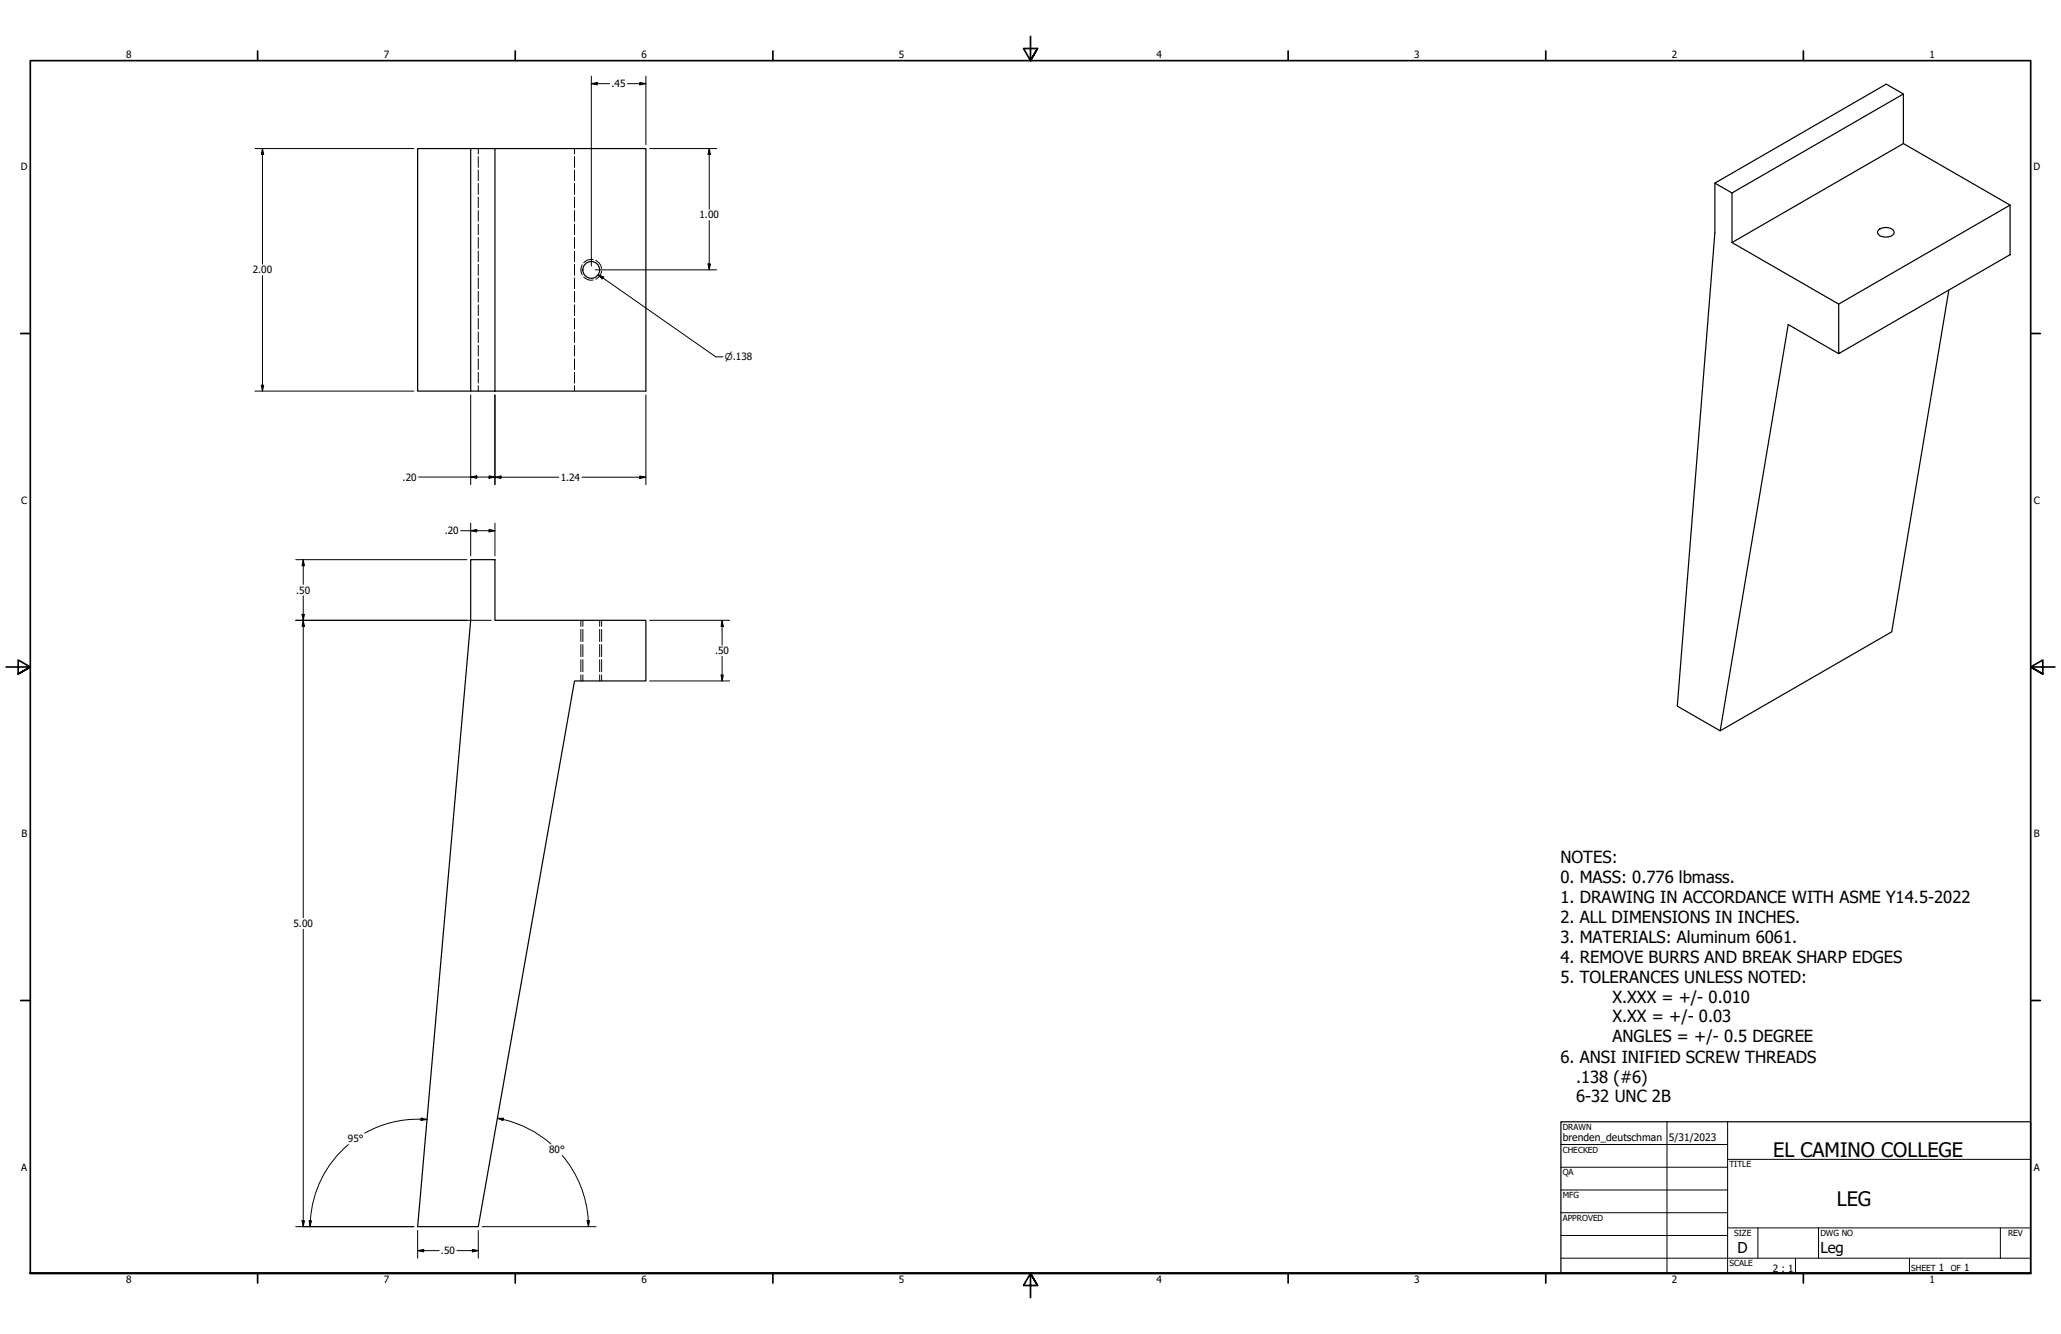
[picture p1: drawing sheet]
<svg xmlns="http://www.w3.org/2000/svg" width="864mm" height="559mm" viewBox="0 0 864 559" stroke-linecap="round" stroke-linejoin="round" font-family="sans-serif">
<!-- layer: Hidden (ANSI) -->
<g fill="none" stroke="#000" stroke-width=".42">
<path d="M200.4 62.2v2.3M200.4 65.6v4.5M200.4 71.2v4.6M200.4 76.9v4.5M240.7 62.2v2.3M240.7 65.6v4.5M240.7 71.2v4.6M240.7 76.9v4.5M200.4 82.6v4.5M200.4 88.2v4.5M200.4 93.9v4.5M200.4 99.5v4.5"/>
<path d="M240.7 82.6v4.5M240.7 88.2v4.5M240.7 93.9v4.5M240.7 99.5v4.5M200.4 105.2v4.5M200.4 110.7v4.6M200.4 116.4v4.5M240.7 105.2v4.5M240.7 110.7v4.6M240.7 116.4v4.5M200.4 122v4.6M200.4 127.7v4.5"/>
<path d="M200.4 133.3v4.6M200.4 139v4.5M240.7 122v4.6M240.7 127.7v4.5M240.7 133.3v4.6M240.7 139v4.5M200.4 144.7v4.5M200.4 150.3v4.5M200.4 156v4.5M240.7 144.7v4.5M240.7 150.3v4.5M240.7 156v4.5"/>
<path d="M200.4 161.5v2.3M240.7 161.5v2.3M244.2 259.8v2.6M251.3 259.8v2.6M244.2 263.7v5M244.2 270v5.1M244.2 276.4v5M251.3 263.7v5M251.3 270v5.1M251.3 276.4v5M244.2 282.7v2.5M251.3 282.7v2.5"/>
</g>
<!-- layer: Hidden Narrow (ANSI) -->
<g fill="none" stroke="#000" stroke-width=".42">
<path d="M244 110.9a4.1 4.1 0 0 0 0 4.2M244.6 116a4 4 0 0 0 3.9 1.3M248.5 108.8a4 4 0 0 0-3.9 1.2M249.6 109.1a4.3 4.3 0 0 1 2.5 3.4M252.1 113.6a4.2 4.2 0 0 1-2.5 3.4M243.4 259.8v2.6M252.1 259.8v2.6M243.4 263.7v5M243.4 270v5.1M243.4 276.4v5M252.1 263.7v5M252.1 270v5.1"/>
<path d="M252.1 276.4v5M243.4 282.7v2.5M252.1 282.7v2.5"/>
</g>
<!-- layer: Visible (ANSI) -->
<g fill="none" stroke="#000" stroke-width=".51">
<path d="M797.6 39.4l-71.9 41.4v20.8M197.2 62.2h-22.2v101.6h22.2M197.2 62.2h10.2v101.6h-10.2zM207.4 62.2h63.2v101.6h-63.2M718.6 76.7l7.1 4.1M797.6 60.1v-20.7l-7.2-4.2-71.8 41.5v20.8l-15.8 198.3 18 10.3M797.6 60.1l44.7 25.8M797.6 60.1l-71.9 41.5M787 96.5a4.3 4.3 0 0 1 6.7 .7 3.5 3.5 0 0 1-4.8 2 1.95 1.95 0 0 1-1.9-2.7zM725.7 101.6l44.7 25.8M770.4 127.4l71.9-41.5v20.8l-71.9 41.4zM816.6 121.5l-23.9 143.2-71.9 41.4 28.5-170.1 21.1 12.1"/>
<path d="M197.2 234.4h10.2v25.4h63.2v25.4h-29.9l-40.3 228.6h-25.4l22.2-254z"/>
<circle cx="247.7" cy="113.1" r="3.5"/>
</g>
<!-- layer: Border (ANSI) -->
<g fill="none" stroke="#000" stroke-width=".7">
<path d="M431.8 15.2v10.2l-2.9-5.1h5.8l-2.9 5.1 2.9-5.1M107.9 21.3v4.1M215.9 21.3v4.1M323.8 21.3v4.1M539.8 21.3v4.1M647.7 21.3v4.1M755.6 21.3v4.1M8.6 139.7h4.1M850.9 139.7h4.1M2.5 279.4h10.2l-5.1-2.9v5.8l5.1-2.9-5.1 2.9M861.1 279.4h-10.2l5.1-2.9v5.8l-5.1-2.9 5.1 2.9M8.6 419.1h4.1"/>
<path d="M850.9 419.1h4.1M12.7 533.4v-508h838.2v508h-838.2h838.2M107.9 533.4v4.1M215.9 533.4v4.1M323.8 533.4v4.1M434.7 538.5l-2.9-5.1 2.9 5.1h-5.8l2.9-5.1v10.2M539.8 533.4v4.1M647.7 533.4v4.1M755.6 533.4v4.1"/>
</g>
<!-- layer: Title (ANSI) -->
<g fill="none" stroke="#000" stroke-width=".42">
<path d="M654 479.4h69.9M698.5 469.9v63.5M723.9 469.9v63.5M654 488.9h69.9M654 498.5h69.9M723.9 485.6h127M654 508h69.9M654 517.5h69.9M723.9 514.3h127M736.6 514.3v12.7M762 514.3v12.7M838.2 514.3v12.7"/>
<path d="M654 527h196.9M752.3 527v6.4M800.1 527v6.4"/>
</g>
<path d="M654 469.9h196.9v63.5h-196.9z" fill="none" stroke="#000" stroke-width=".51"/>
<!-- layer: Dimension (ANSI) -->
<g fill="none" stroke="#000" stroke-width=".42">
<path d="M247.8 35.1l2.5-.6v1.1zM247.8 35.1h7.7M247.8 31.9v79.5M262.9 35.1h7.7M268.1 34.5l2.5 .6-2.5 .5zM270.6 31.9v28.7M106.8 62.2h66.6M110 62.2l.5 2.5h-1zM110 62.2v48.4M272.2 62.2h28.2M297.2 62.2l.5 2.5h-1zM297.2 62.2v25.4"/>
<path d="M297.2 92.4v20.6M110 115.4v48.4M249.4 113h51M250.6 115.1l2.4 1-.7 .8zM250.6 115.1l49.3 34.4h3M296.7 110.6h1l-.5 2.4zM106.8 163.8h66.6M109.5 161.4h1l-.5 2.4zM197.2 165.4v37.6M207.4 165.4v37.7M270.6 165.4v37.7M175.4 199.8l58.7 .1"/>
<path d="M197.2 199.8l2.6-.5v1zM204.9 199.3l2.5 .5-2.5 .5zM207.4 199.9l2.5-.5v1zM243.8 199.9h26.8M268.1 199.4l2.5 .5-2.5 .5zM197.2 219.1v13.8M207.4 219.1v13.8M123.9 234.4h71.7M127.1 234.4l.5 2.6h-1zM127.1 234.4v10.4M193 222.3h14.4M197.2 222.3l2.6-.5v1z"/>
<path d="M204.9 221.8l2.5 .5-2.5 .5zM123.9 259.8h81.9M126.6 257.4h1l-.5 2.4zM127.1 259.8l.5 2.6h-1zM127.1 249.6v134.9M272.2 259.8h33.6M302.6 259.8l.5 2.6h-1zM302.6 259.8v10.4M302.6 275v10.2M272.2 285.2h33.6M302.1 282.8h1l-.5 2.4zM127.1 389.3v124.5"/>
<path d="M146 479.4a45.1 45.1 0 0 0-15.9 32M176.5 468.3l2.4 .6-2.5 .4zM176.5 468.8l2.4 .1M176.5 468.8a45.1 45.1 0 0 0-23.7 5.9M208.4 468.4h2.6l-.2 1zM208.4 468.4l2.5 .5M210.9 468.9a46.1 46.1 0 0 1 20 10.3M235.6 484a46.1 46.1 0 0 1 11 29.8M123.9 513.8h49.5M126.6 511.4h1l-.5 2.4zM129.5 511.4h1l-.6 2.4zM130 511.4l-.1 2.4"/>
<path d="M175 515.4v11.6M200.4 515.4v11.6M202 513.8h47.7M246 511.4h1l-.4 2.4zM175 523.9l2.5-.5v1zM175 523.9h9M191.5 523.9h8.9M197.9 523.4l2.5 .5-2.5 .5z"/>
</g>
<g fill="#000">
<path d="M247.8 35.1l2.5-.6v1.1z" fill-rule="evenodd"/>
<path d="M268.1 34.5l2.5 .6-2.5 .5z" fill-rule="evenodd"/>
<path d="M110 62.2l.5 2.5h-1z" fill-rule="evenodd"/>
<path d="M297.2 62.2l.5 2.5h-1z" fill-rule="evenodd"/>
<path d="M250.6 115.1l2.4 1-.6 .8z" fill-rule="evenodd"/>
<path d="M296.7 110.6h1l-.5 2.4z" fill-rule="evenodd"/>
<path d="M109.5 161.4h1l-.5 2.4z" fill-rule="evenodd"/>
<path d="M197.2 199.8l2.6-.5v1z" fill-rule="evenodd"/>
<path d="M207.4 199.9l2.5-.5v1z" fill-rule="evenodd"/>
<path d="M204.9 199.3l2.5 .5-2.5 .5z" fill-rule="evenodd"/>
<path d="M268.1 199.4l2.5 .5-2.5 .5z" fill-rule="evenodd"/>
<path d="M127.1 234.4l.5 2.6h-1z" fill-rule="evenodd"/>
<path d="M197.2 222.3l2.6-.5v1z" fill-rule="evenodd"/>
<path d="M204.9 221.8l2.5 .5-2.5 .5z" fill-rule="evenodd"/>
<path d="M126.6 257.4h1l-.5 2.4z" fill-rule="evenodd"/>
<path d="M127.1 259.8l.5 2.6h-1z" fill-rule="evenodd"/>
<path d="M302.6 259.8l.5 2.6h-1z" fill-rule="evenodd"/>
<path d="M302.1 282.8h1l-.5 2.4z" fill-rule="evenodd"/>
<path d="M176.5 468.3l2.4 .6-2.5 .4z" fill-rule="evenodd"/>
<path d="M208.4 468.4h2.6l-.2 1z" fill-rule="evenodd"/>
<path d="M126.6 511.4h1l-.5 2.4z" fill-rule="evenodd"/>
<path d="M129.5 511.4h1l-.6 2.4z" fill-rule="evenodd"/>
<path d="M246 511.4h1l-.4 2.4z" fill-rule="evenodd"/>
<path d="M175 523.9l2.5-.5v1z" fill-rule="evenodd"/>
<path d="M197.9 523.4l2.5 .5-2.5 .5z" fill-rule="evenodd"/>
</g>
<g font-size="8.4">
<text x="743" y="484.7">EL CAMINO COLLEGE</text>
<text x="769.6" y="505">LEG</text>
</g>
<g font-size="7">
<text x="653.9" y="361.4">NOTES:</text>
<text x="653.9" y="369.8">0. MASS: 0.776 lbmass.</text>
<text x="653.9" y="378.1">1. DRAWING IN ACCORDANCE WITH ASME Y14.5-2022</text>
<text x="653.9" y="386.5">2. ALL DIMENSIONS IN INCHES.</text>
<text x="653.9" y="394.8">3. MATERIALS: Aluminum 6061.</text>
<text x="653.9" y="403.2">4. REMOVE BURRS AND BREAK SHARP EDGES</text>
<text x="653.9" y="411.6">5. TOLERANCES UNLESS NOTED:</text>
<text x="675.7" y="420">X.XXX = +/- 0.010</text>
<text x="675.7" y="428.3">X.XX = +/- 0.03</text>
<text x="675.7" y="436.7">ANGLES = +/- 0.5 DEGREE</text>
<text x="653.9" y="445.1">6. ANSI INIFIED SCREW THREADS</text>
<text x="660.4" y="453.5">.138 (#6)</text>
<text x="660.4" y="461.8">6-32 UNC 2B</text>
</g>
<g font-size="6.3">
<text x="728.1" y="524.9">D</text>
<text x="762.8" y="525">Leg</text>
</g>
<g font-size="4.3">
<text x="654.8" y="478">brenden_deutschman</text>
<text x="699.3" y="478">5/31/2023</text>
</g>
<g font-size="4.2">
<text x="52.8" y="24.4">8</text>
<text x="160.8" y="24.4">7</text>
<text x="268.7" y="24.4">6</text>
<text x="376.7" y="24.4">5</text>
<text x="484.6" y="24.4">4</text>
<text x="592.6" y="24.4">3</text>
<text x="700.5" y="24.4">2</text>
<text x="808.5" y="24.4">1</text>
<text x="256.2" y="36.5">.45</text>
<text x="8.8" y="71.4">D</text>
<text x="852" y="71.4">D</text>
<text x="293.1" y="91.5">1.00</text>
<text x="105.9" y="114.6">2.00</text>
<text x="168.7" y="201.4">.20</text>
<text x="234.9" y="201.4">1.24</text>
<text x="8.9" y="211.1">C</text>
<text x="852.2" y="211.1">C</text>
<text x="186.4" y="223.8">.20</text>
<text x="124.1" y="248.7">.50</text>
<text x="299.7" y="274.1">.50</text>
<text x="9" y="350.8">B</text>
<text x="852.2" y="350.8">B</text>
<text x="123" y="388.4">5.00</text>
<text x="145.8" y="478.5">95°</text>
<text x="230.1" y="483.1">80°</text>
<text x="8.9" y="490.5">A</text>
<text x="852.2" y="490.5">A</text>
<text x="184.8" y="525.4">.50</text>
<text x="742.9" y="532.6">2 : 1</text>
<text x="812.4" y="532.6">1</text>
<text x="823" y="532.6">1</text>
<text x="52.8" y="537.5">8</text>
<text x="160.8" y="537.5">7</text>
<text x="268.7" y="537.5">6</text>
<text x="376.7" y="537.5">5</text>
<text x="484.6" y="537.5">4</text>
<text x="592.6" y="537.5">3</text>
<text x="700.5" y="537.5">2</text>
<text x="808.5" y="537.5">1</text>
</g>
<text font-size="3.9" x="303.7" y="150.9">⌀.138</text>
<g font-size="3.5">
<text x="654.8" y="473.2">DRAWN</text>
<text x="654.8" y="482.8">CHECKED</text>
<text x="724.7" y="488.9">TITLE</text>
<text x="654.8" y="492.3">QA</text>
<text x="654.8" y="501.8">MFG</text>
<text x="654.8" y="511.4">APPROVED</text>
<text x="726.7" y="517.7">SIZE</text>
<text x="762.8" y="517.7">DWG NO</text>
<text x="841.4" y="517.7">REV</text>
<text x="724.7" y="530.4">SCALE</text>
<text x="800.9" y="532.6">SHEET</text>
<text x="817.4" y="532.6">OF</text>
</g>
</svg>
